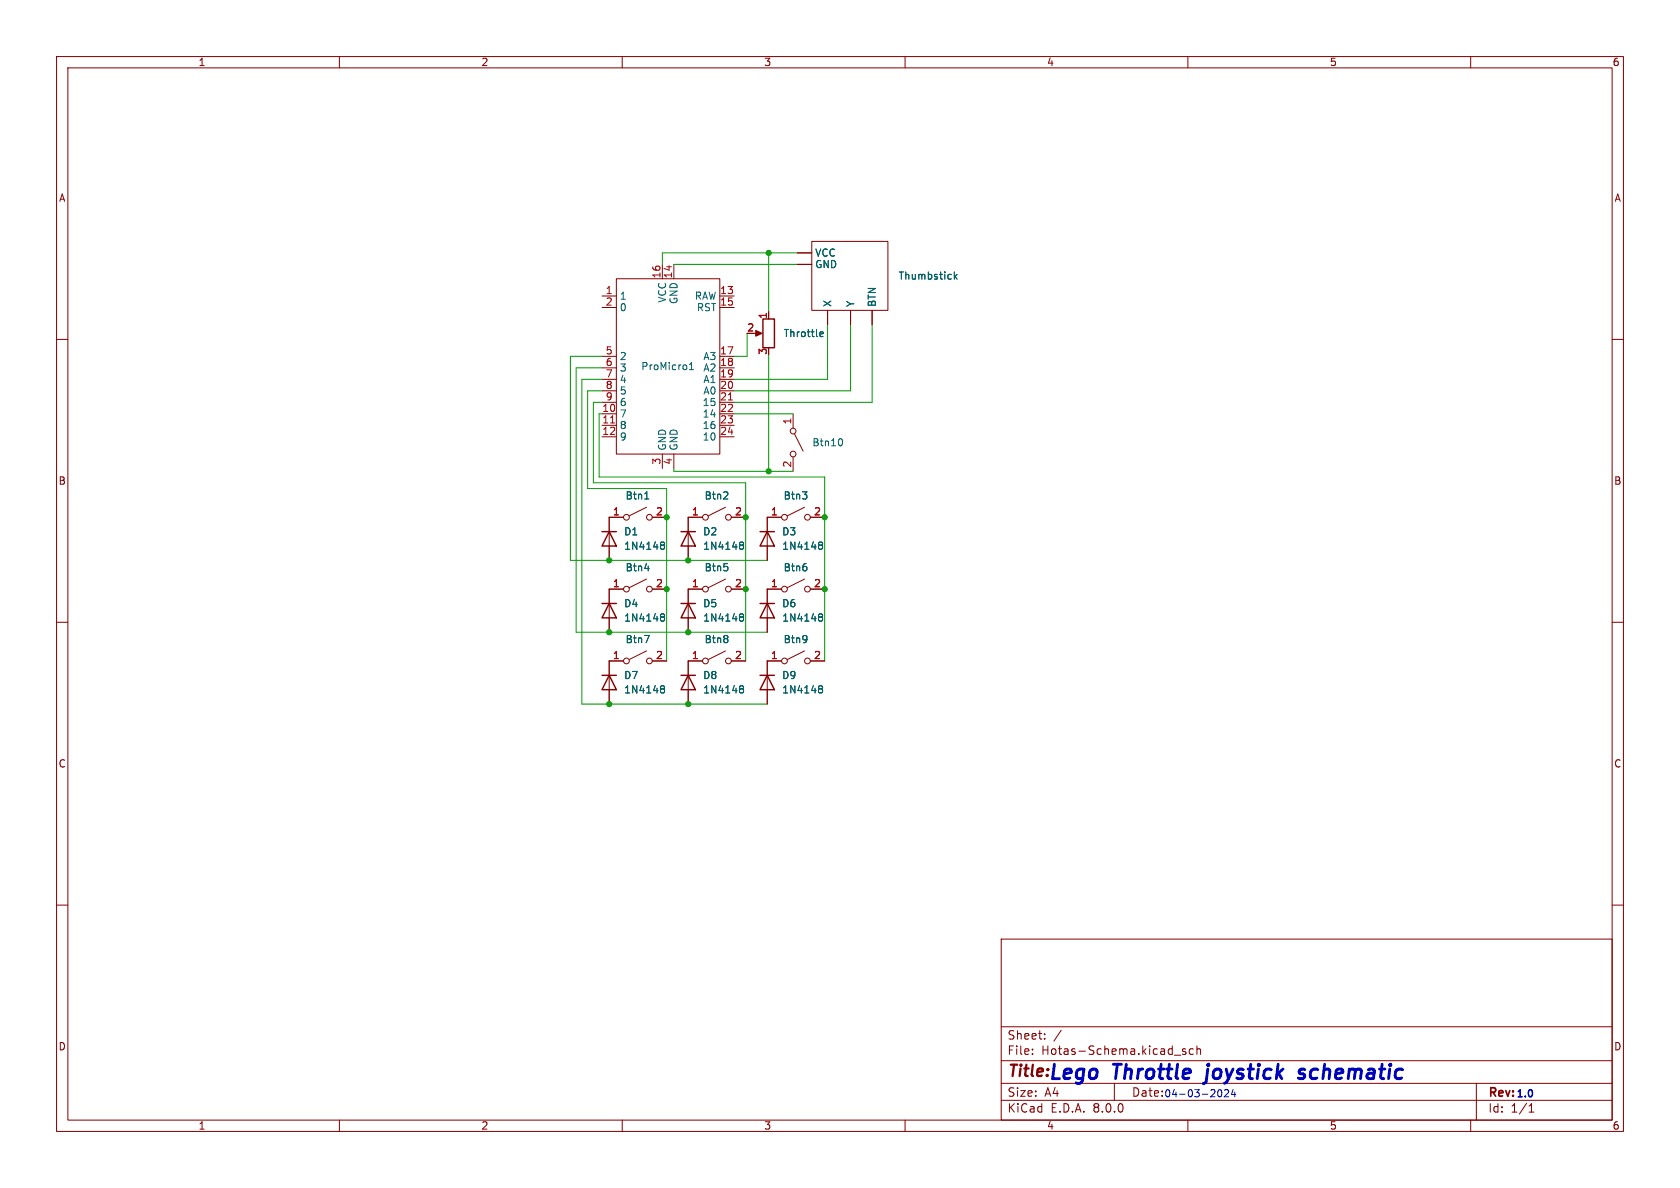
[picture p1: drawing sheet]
<svg xmlns="http://www.w3.org/2000/svg" width="297mm" height="210mm" viewBox="0 0 297 210" stroke-linecap="round" stroke-linejoin="round" font-family="sans-serif">
<g fill="none" stroke="#840000" stroke-width=".18">
<path d="M10 10h277v190h-277zM12 12h273v186h-273zM60 10v2M110 10v2M160 10v2M210 10v2M260 10v2M10 60h2M106.4 52.3h2.6M106.4 54.4h2.6M109 49.3h18.3v31h-18.3zM117.1 46.7v2.6"/>
<path d="M119.1 46.7v2.6M127.3 52.3h2.5M127.3 54.4h2.5M133.3 58.9h1.1M135.9 55.1v1.3M141 46.7h2.5M141 44.7h2.5M143.5 42.7h13.5v12.2h-13.5zM146.3 54.9v2.5M150.4 54.9v2.5M154.2 54.9v2.5M285 60h2"/>
<path d="M106.4 73.2h2.6M106.4 75.2h2.6M106.4 77.2h2.6M106.4 63h2.6M106.4 65h2.6M106.4 67.1h2.6M106.4 69.1h2.6M106.4 71.1h2.6M127.3 73.2h2.5M127.3 75.2h2.5M127.3 77.2h2.5M127.3 63h2.5"/>
<path d="M127.3 65h2.5M127.3 67.1h2.5M127.3 69.1h2.5M127.3 71.1h2.5M140.2 73.2v2.5M140.5 76.7l1.5 3.1M110.2 91.4h-2.5v7.7M114.3 89.7l-3 1.5M115.3 91.4h2.6M117.1 80.3v2.5M119.1 80.3v2.5M124.2 91.4h-2.5v7.7"/>
<path d="M128.3 89.7l-3.1 1.5M129.3 91.4h2.5M138.2 91.4h-2.6v7.7M140.2 80.8v2.5M142.2 89.7l-3 1.5M143.3 91.4h2.5M10 110h2M110.2 104.1h-2.5v7.7M110.2 116.8h-2.5v7.7M114.3 102.4l-3 1.5M114.3 115.1l-3 1.5M115.3 104.1h2.6"/>
<path d="M115.3 116.8h2.6M124.2 104.1h-2.5v7.7M124.2 116.8h-2.5v7.7M128.3 102.4l-3.1 1.5M128.3 115.1l-3.1 1.5M129.3 104.1h2.5M129.3 116.8h2.5M138.2 104.1h-2.6v7.7M138.2 116.8h-2.6v7.7M142.2 102.4l-3 1.5M142.2 115.1l-3 1.5M143.3 104.1h2.5"/>
<path d="M143.3 116.8h2.5M285 110h2M10 160h2M285 160h2M177 166h108v32h-108zM60 198v2M110 198v2M160 198v2M177 194.5h108M177 191.5h108M177 187.5h108M177 181.5h108"/>
<path d="M182.5 186.3v.1M182.5 185.5v.1M184.7 183.6v.1M184.7 182.8v.1M187.6 182.1l-1.3 2M197 191.5v3M207.6 186.5h1.1M209.6 185.5l-.4-.1-.2 .2 .1 .2 .5 .2v.3h-.6M210 198v2M211 185.5l-.5-.1-.3 .3v.4l.2 .2h.6M211.6 185.5l.2-.1 .4 .1v.9M211.6 184.9v1.5"/>
<path d="M260 198v2M261 191.5v6.5M270.3 196.6h.9M270.3 195.5l.4-.4v1.5"/>
<circle cx="140.2" cy="76.2" r=".51"/>
<circle cx="110.7" cy="91.4" r=".51"/>
<circle cx="114.8" cy="91.4" r=".51"/>
<circle cx="124.7" cy="91.4" r=".51"/>
<circle cx="128.8" cy="91.4" r=".51"/>
<circle cx="138.7" cy="91.4" r=".51"/>
<circle cx="140.2" cy="80.3" r=".51"/>
<circle cx="142.7" cy="91.4" r=".51"/>
<circle cx="110.7" cy="104.1" r=".51"/>
<circle cx="110.7" cy="116.8" r=".51"/>
<circle cx="114.8" cy="104.1" r=".51"/>
<circle cx="114.8" cy="116.8" r=".51"/>
<circle cx="124.7" cy="104.1" r=".51"/>
<circle cx="124.7" cy="116.8" r=".51"/>
<circle cx="128.8" cy="116.8" r=".51"/>
<circle cx="128.8" cy="104.1" r=".51"/>
<circle cx="138.7" cy="104.1" r=".51"/>
<circle cx="138.7" cy="116.8" r=".51"/>
<circle cx="142.7" cy="116.8" r=".51"/>
<circle cx="142.7" cy="104.1" r=".51"/>
</g>
<path d="M107.9 74.8h.8M128.8 70.7h.7" fill="none" stroke="#a90000" stroke-width=".18"/>
<g fill="none" stroke="#006464" stroke-width=".18">
<path d="M145 59.3l.1 .2 .4-.1M145 58.8l.1-.1h.3l.2 .1v.2l-.6 .1M168.7 48.1v1.2M168.8 48.9l.4 .4M169.2 48.5l-.5 .5M121.9 65.3h.7M121.9 64.4l.4-.3v1.2M148.6 77.5a.79 .79 0 0 1 0 1.3M114 88.2h.7M116.9 96.3l.1 .1M116.9 95.9l.3-.1 .2 .2 .1 .1-.3 .3M117 96.4h.2"/>
<path d="M117 96.4h-.1M117.2 96.4l.3 .2-.1 .4-.2 .1-.3-.1M127.9 88.2h.8M128.6 87.1v.4M130.8 95.9l.4-.1 .2 .2 .1 .1-.3 .3M130.8 96.3l.2 .1M131 96.4h.2M131 96.4h-.2M131.2 96.4l.3 .2-.1 .4-.2 .1-.4-.1M141.9 86.9h.8l-.5 .5M142.6 87.5v.6M144.8 95.9l.4-.1 .2 .2v.1l-.2 .3"/>
<path d="M144.8 96.3l.1 .1M144.9 96.4h.3M144.9 96.4h-.1M145.2 96.4l.2 .2v.4l-.2 .1-.4-.1M113.9 112.3h.9l-.6 1.3M114 100.5h.8M116.9 108.6l.3-.1 .2 .2 .1 .1-.3 .3M116.9 109l.1 .1M117 109.1h.2M117 109.1h-.1M117.2 109.1l.3 .2-.1 .4-.2 .1-.3-.1M128.6 100.2v.6"/>
<path d="M128.6 112.5v.3M128.6 113v.5M130.8 109l.2 .1M130.8 108.6l.4-.1 .2 .2 .1 .1-.3 .3M131 109.1h.2M131 109.1h-.2M131.2 109.1l.3 .2-.1 .4-.2 .1-.4-.1M142.6 100.2v.6M142.6 112.5v.8M142.7 112.9l-.1 .1M144.8 108.6l.4-.1 .2 .2v.1l-.2 .3M144.8 109l.1 .1"/>
<path d="M144.9 109.1h.3M144.9 109.1h-.1M145.2 109.1l.2 .2v.4l-.2 .1-.4-.1M116.9 121.3l.3-.1 .2 .2 .1 .1-.3 .3M116.9 121.7l.1 .1M117 121.8h.2M117 121.8h-.1M117.2 121.8l.3 .2-.1 .4-.2 .1-.3-.1M130.8 121.3l.4-.1 .2 .2 .1 .1-.3 .3M130.8 121.7l.2 .1M131 121.8h.2M131 121.8h-.2"/>
<path d="M131.2 121.8l.3 .2-.1 .4-.2 .1-.4-.1M144.8 121.3l.4-.1 .2 .2v.1l-.2 .3M144.8 121.7l.1 .1M144.9 121.8h.3M144.9 121.8h-.1M145.2 121.8l.2 .2v.4l-.2 .1-.4-.1"/>
</g>
<g fill="none" stroke="#840000" stroke-width=".25">
<path d="M134.9 56.4h2v5.1h-2zM106.4 94h2.6M107.7 94l1.3 2.5h-2.6zM120.4 94h2.5M121.7 94l1.2 2.5h-2.5zM134.4 94h2.5M135.6 94l1.3 2.5h-2.5zM106.4 106.7h2.6M106.4 119.4h2.6M107.7 106.7l1.3 2.5h-2.6zM107.7 119.4l1.3 2.5h-2.6zM120.4 106.7h2.5"/>
<path d="M120.4 119.4h2.5M121.7 106.7l1.2 2.5h-2.5zM121.7 119.4l1.2 2.5h-2.5zM134.4 106.7h2.5M134.4 119.4h2.5M135.6 106.7l1.3 2.5h-2.5zM135.6 119.4l1.3 2.5h-2.5z"/>
</g>
<path d="M133.6 58.4l1.1 .5-1.1 .5z" fill="#840000" stroke="#840000" stroke-width=".18"/>
<path d="M213.1 191.4l-.4 .1M230.7 189.1a.62 .62 0 0 0-1 .4l.1 .2 .8 .2 .1 .3-.2 .4-.3 .1-.7-.1" fill="none" stroke="#0000c2" stroke-width=".51"/>
<path d="M215.9 192.9l.1 .5-.1 .4-.3 .1-.3-.2M217.2 193l-.8 .9h.8M218 192.6l-.3 .9h.8M218.3 193v.9" fill="none" stroke="#0000c2" stroke-width=".18"/>
<g fill="none" stroke="#009600" stroke-width=".18">
<path d="M119.1 46.7h21.9M132.1 58.9v4.1h-2.3M135.9 44.7v10.4M141 44.7h-23.9v2M146.3 57.4v9.7h-16.5M150.4 57.4v11.7h-20.6M154.2 57.4v13.7h-24.4M106.4 63h-5.6v36.1h34.8M106.4 69.1h-2.5v17.3h14v30.4M106.4 71.1h-1.5v14.2h26.9v31.5M106.4 73.2h-.5v11.1h39.9v32.5M106.4 67.1h-3.5v57.4h32.7"/>
<path d="M106.4 65h-4.5v46.8h33.7M129.8 73.2h10.4M135.9 62.7v20.6M119.1 82.8v.5h21.1"/>
</g>
<g fill="#009600" stroke="#009600" stroke-width=".18">
<circle cx="107.7" cy="111.8" r=".46"/>
<circle cx="121.7" cy="111.8" r=".46"/>
<circle cx="117.9" cy="104.1" r=".46"/>
<circle cx="117.9" cy="91.4" r=".46"/>
<circle cx="121.7" cy="99.1" r=".46"/>
<circle cx="107.7" cy="99.1" r=".46"/>
<circle cx="135.9" cy="44.7" r=".46"/>
<circle cx="135.9" cy="83.3" r=".46"/>
<circle cx="131.8" cy="91.4" r=".46"/>
<circle cx="145.8" cy="91.4" r=".46"/>
<circle cx="107.7" cy="124.5" r=".46"/>
<circle cx="121.7" cy="124.5" r=".46"/>
<circle cx="145.8" cy="104.1" r=".46"/>
<circle cx="131.8" cy="104.1" r=".46"/>
</g>
<g font-size="3.5" fill="#0000c2">
<text x="185.2" y="191">Lego</text>
<text x="196.9" y="191">Throttle</text>
<text x="214.4" y="191">joystick</text>
<text x="231.8" y="191">schematic</text>
</g>
<text font-size="2.8" fill="#840000" x="178" y="190.9">Title:</text>
<g font-size="2.1" fill="#840000">
<text x="178" y="184">Sheet:</text>
<text x="178" y="186.7">File:</text>
<text x="184.1" y="186.7">Hotas-Schema.kicad_sch</text>
<text x="178" y="196.9">KiCad</text>
<text x="178" y="194.1">Size:</text>
<text x="184.7" y="194.1">A4</text>
<text x="185.7" y="196.9">E.D.A.</text>
<text x="193.3" y="196.9">8.0.0</text>
<text x="200" y="194.1">Date:</text>
<text x="263" y="194.3">Rev:</text>
<text x="263" y="196.9">Id:</text>
<text x="267.1" y="196.9">1/1</text>
</g>
<g font-size="1.8" fill="#840000">
<text x="35" y="11.9">1</text>
<text x="85" y="11.9">2</text>
<text x="135" y="11.9">3</text>
<text x="185" y="11.9">4</text>
<text x="235" y="11.9">5</text>
<text x="285" y="11.9">6</text>
<text x="10.3" y="35.9">A</text>
<text x="285.3" y="35.9">A</text>
<text x="10.3" y="85.9">B</text>
<text x="285.3" y="85.9">B</text>
<text x="10.3" y="135.9">C</text>
<text x="285.3" y="135.9">C</text>
<text x="10.3" y="185.9">D</text>
<text x="285.3" y="185.9">D</text>
<text x="35" y="199.9">1</text>
<text x="85" y="199.9">2</text>
<text x="135" y="199.9">3</text>
<text x="185" y="199.9">4</text>
<text x="235" y="199.9">5</text>
<text x="285" y="199.9">6</text>
</g>
<g font-size="1.8" fill="#006464">
<text x="144" y="47.6">GND</text>
<text x="144" y="45.6">VCC</text>
<text x="109.5" y="53.2">1</text>
<text x="118" y="53.6" transform="rotate(-90 118 53.6)">VCC</text>
<text x="120" y="53.9" transform="rotate(-90 120 53.9)">GND</text>
<text x="122.7" y="53.2">RAW</text>
<text x="158.8" y="49.6">Thumbstick</text>
<text x="109.5" y="55.2">0</text>
<text x="123.1" y="55.2">RST</text>
<text x="138.4" y="59.8">Throttle</text>
<text x="147.2" y="54.4" transform="rotate(-90 147.2 54.4)">X</text>
<text x="151.2" y="54.4" transform="rotate(-90 151.2 54.4)">Y</text>
<text x="155" y="54.4" transform="rotate(-90 155 54.4)">BTN</text>
<text x="109.5" y="63.9">2</text>
<text x="109.5" y="65.9">3</text>
<text x="113.3" y="65.6">ProMicro1</text>
<text x="124.2" y="63.9">A3</text>
<text x="124.2" y="65.9">A2</text>
<text x="109.5" y="67.9">4</text>
<text x="109.5" y="70">5</text>
<text x="109.5" y="72">6</text>
<text x="124.1" y="72">15</text>
<text x="124.2" y="67.9">A1</text>
<text x="124.2" y="70">A0</text>
<text x="109.5" y="74">7</text>
<text x="109.5" y="76">8</text>
<text x="124.1" y="74">14</text>
<text x="124.1" y="76">16</text>
<text x="109.5" y="78.1">9</text>
<text x="118" y="79.8" transform="rotate(-90 118 79.8)">GND</text>
<text x="120" y="79.8" transform="rotate(-90 120 79.8)">GND</text>
<text x="124.1" y="78.1">10</text>
<text x="143.5" y="79.1">Btn10</text>
<text x="110.5" y="88.5">Btn1</text>
<text x="124.5" y="88.5">Btn2</text>
<text x="138.4" y="88.5">Btn3</text>
<text x="110.2" y="94.8">D1</text>
<text x="124.2" y="94.8">D2</text>
<text x="138.2" y="94.8">D3</text>
<text x="110.2" y="97.4">1N4148</text>
<text x="110.5" y="101.2">Btn4</text>
<text x="124.2" y="97.4">1N4148</text>
<text x="124.5" y="101.2">Btn5</text>
<text x="138.2" y="97.4">1N4148</text>
<text x="138.4" y="101.2">Btn6</text>
<text x="110.2" y="107.5">D4</text>
<text x="124.2" y="107.5">D5</text>
<text x="138.2" y="107.5">D6</text>
<text x="110.2" y="110.1">1N4148</text>
<text x="110.5" y="113.9">Btn7</text>
<text x="124.2" y="110.1">1N4148</text>
<text x="124.5" y="113.9">Btn8</text>
<text x="138.2" y="110.1">1N4148</text>
<text x="138.4" y="113.9">Btn9</text>
<text x="110.2" y="120.2">D7</text>
<text x="110.2" y="122.8">1N4148</text>
<text x="124.2" y="120.2">D8</text>
<text x="124.2" y="122.8">1N4148</text>
<text x="138.2" y="120.2">D9</text>
<text x="138.2" y="122.8">1N4148</text>
</g>
<g font-size="1.8" fill="#a90000">
<text x="107" y="52.1">1</text>
<text x="116.8" y="49.3" transform="rotate(-90 116.8 49.3)">16</text>
<text x="118.9" y="49.3" transform="rotate(-90 118.9 49.3)">14</text>
<text x="127.2" y="52.1">13</text>
<text x="107" y="54.1">2</text>
<text x="127.2" y="54.1">15</text>
<text x="132" y="58.7">2</text>
<text x="135.6" y="56.5" transform="rotate(-90 135.6 56.5)">1</text>
<text x="107" y="62.7">5</text>
<text x="107" y="64.8">6</text>
<text x="127.2" y="62.7">17</text>
<text x="127.2" y="64.8">18</text>
<text x="135.6" y="62.8" transform="rotate(-90 135.6 62.8)">3</text>
<text x="107" y="66.8">7</text>
<text x="107" y="68.8">8</text>
<text x="107" y="70.9">9</text>
<text x="127.2" y="66.8">19</text>
<text x="127.2" y="68.8">20</text>
<text x="127.2" y="70.9">21</text>
<text x="106.4" y="72.9">10</text>
<text x="106.4" y="74.9">11</text>
<text x="106.4" y="77">12</text>
<text x="127.2" y="72.9">22</text>
<text x="127.2" y="74.9">23</text>
<text x="127.2" y="77">24</text>
<text x="140" y="75.1" transform="rotate(-90 140 75.1)">1</text>
<text x="116.8" y="82.2" transform="rotate(-90 116.8 82.2)">3</text>
<text x="118.9" y="82.2" transform="rotate(-90 118.9 82.2)">4</text>
<text x="140" y="82.7" transform="rotate(-90 140 82.7)">2</text>
<text x="108.3" y="91.2">1</text>
<text x="115.9" y="91.2">2</text>
<text x="122.2" y="91.2">1</text>
<text x="129.8" y="91.2">2</text>
<text x="136.2" y="91.2">1</text>
<text x="143.8" y="91.2">2</text>
<text x="108.3" y="103.9">1</text>
<text x="115.9" y="103.9">2</text>
<text x="122.2" y="103.9">1</text>
<text x="129.8" y="103.9">2</text>
<text x="136.2" y="103.9">1</text>
<text x="143.8" y="103.9">2</text>
<text x="108.3" y="116.6">1</text>
<text x="115.9" y="116.6">2</text>
<text x="122.2" y="116.6">1</text>
<text x="129.8" y="116.6">2</text>
<text x="136.2" y="116.6">1</text>
<text x="143.8" y="116.6">2</text>
</g>
<g font-size="1.8" fill="#0000c2">
<text x="205.7" y="194.1">04-03-2024</text>
<text x="268" y="194.1">1.0</text>
</g>
</svg>
